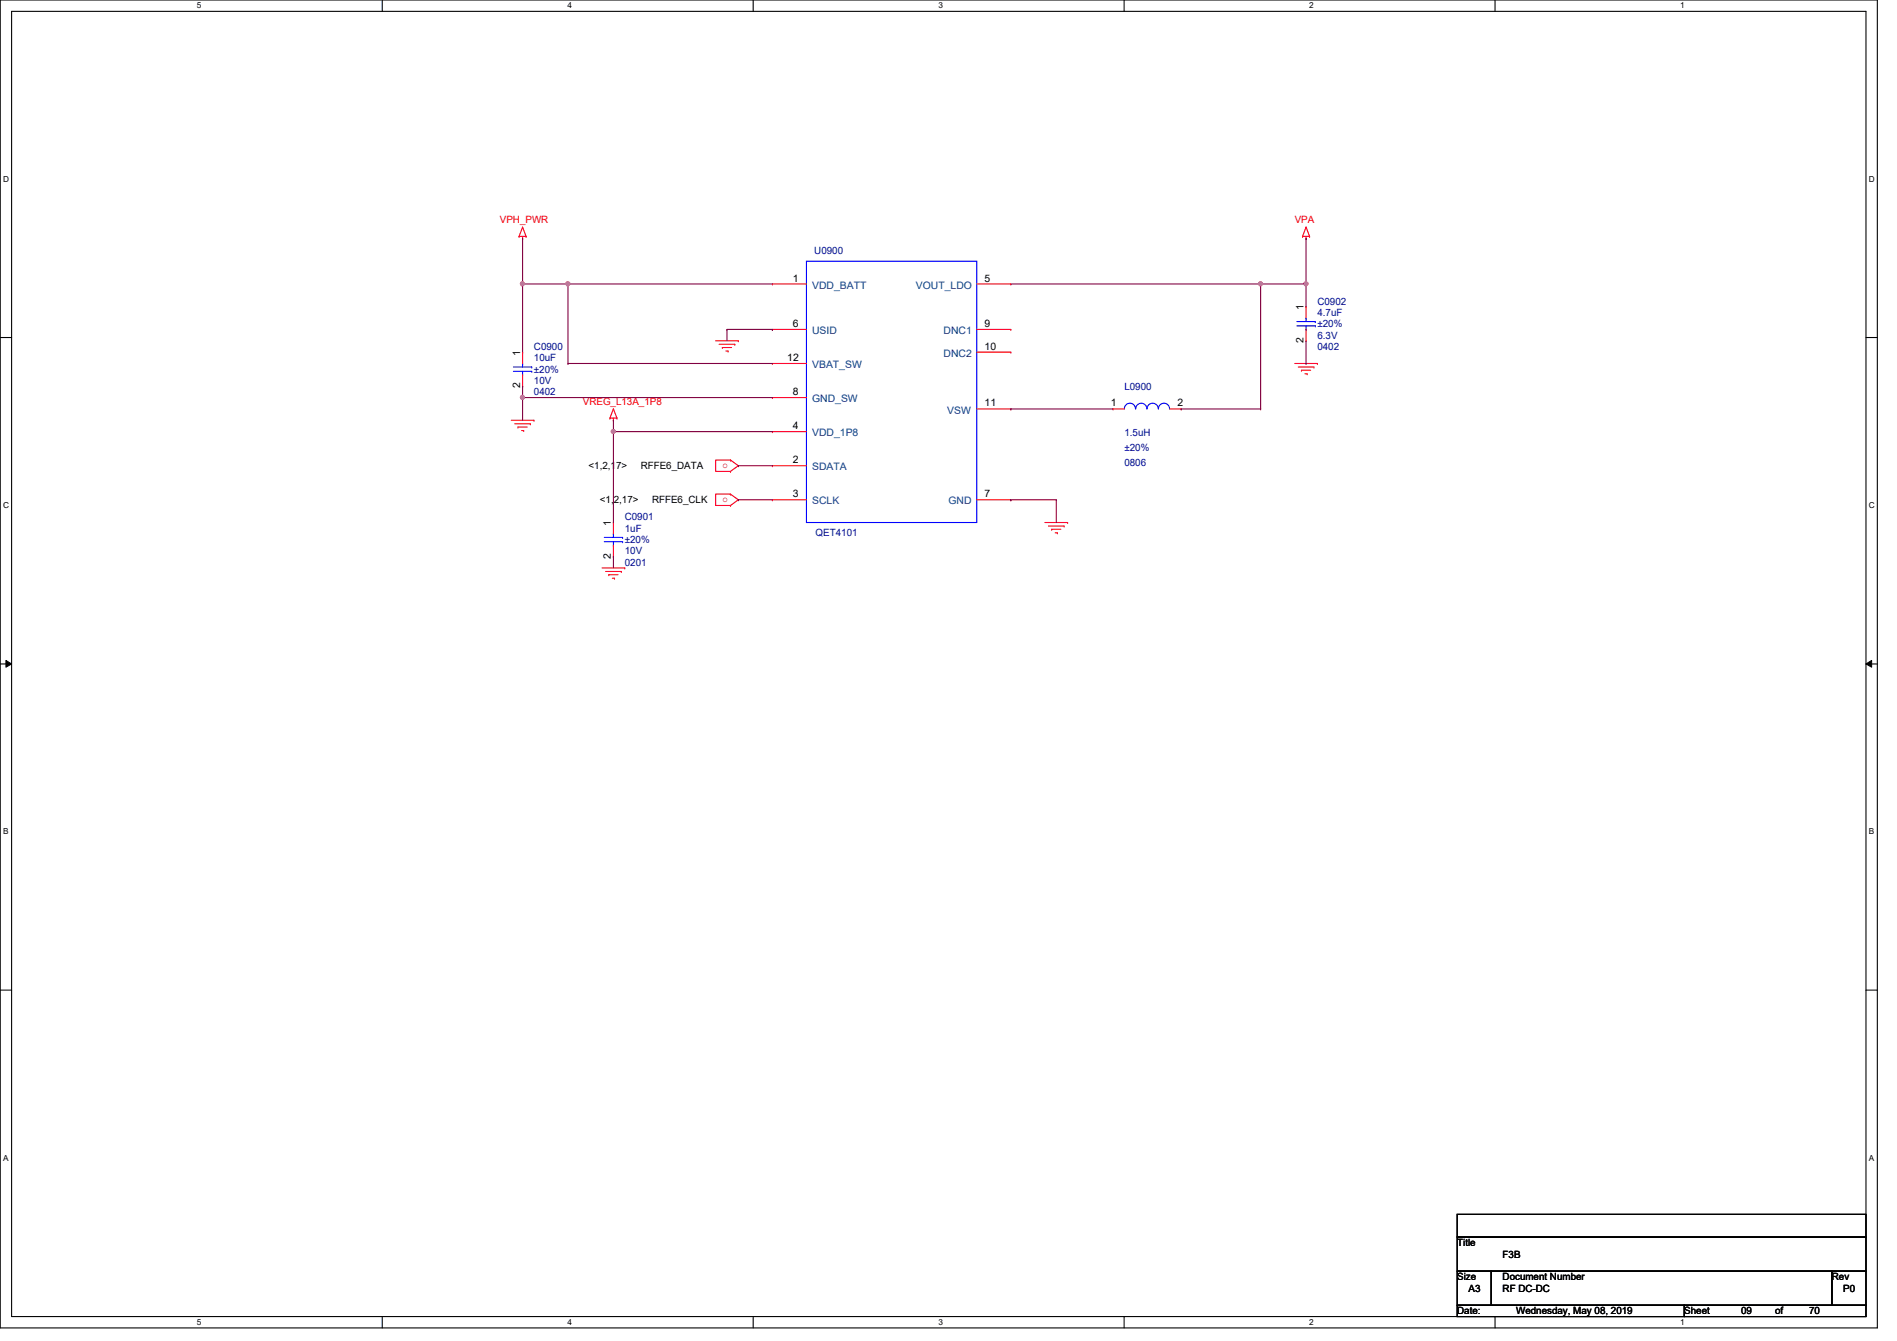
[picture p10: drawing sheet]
<svg xmlns="http://www.w3.org/2000/svg" width="297mm" height="210mm" viewBox="0 0 297 210" stroke-linecap="round" stroke-linejoin="round" font-family="sans-serif">
<path d="M0 0h294v207.9h-294zM1.8 1.8h290.4v204.3h-290.4z" fill="none" stroke="#000" stroke-width=".17"/>
<g fill="#fff">
<path d="M30.8 .2h.7v1.4h-.7z"/>
<path d="M30.8 206.2h.7v1.4h-.7z"/>
</g>
<path d="M59.9 0v1.8M59.9 206.1v1.8" fill="none" stroke="#000" stroke-width=".17"/>
<g fill="#fff">
<path d="M88.9 .2h.6v1.4h-.6z"/>
<path d="M88.9 206.2h.6v1.4h-.6z"/>
</g>
<path d="M117.9 0v1.8M117.9 206.1v1.8" fill="none" stroke="#000" stroke-width=".17"/>
<g fill="#fff">
<path d="M146.9 .2h.7v1.4h-.7z"/>
<path d="M146.9 206.2h.7v1.4h-.7z"/>
</g>
<path d="M176 0v1.8M176 206.1v1.8" fill="none" stroke="#000" stroke-width=".17"/>
<g fill="#fff">
<path d="M205 .2h.7v1.4h-.7z"/>
<path d="M205 206.2h.7v1.4h-.7z"/>
</g>
<path d="M234.1 0v1.8M234.1 206.1v1.8" fill="none" stroke="#000" stroke-width=".17"/>
<g fill="#fff">
<path d="M263.1 .2h.7v1.4h-.7z"/>
<path d="M263.1 206.2h.7v1.4h-.7z"/>
<path d="M.5 27.3h.9v1.4h-.9z"/>
<path d="M292.6 27.3h.9v1.4h-.9z"/>
<path d="M.5 78.4h.9v1.4h-.9z"/>
<path d="M292.6 78.4h.9v1.4h-.9z"/>
</g>
<path d="M0 52.8h1.8M292.2 52.8h1.8" fill="none" stroke="#000" stroke-width=".17"/>
<g fill="#fff">
<path d="M.5 129.5h.8v1.4h-.8z"/>
<path d="M292.6 129.5h.9v1.4h-.9z"/>
</g>
<path d="M0 103.9h1.8M292.2 103.9h1.8" fill="none" stroke="#000" stroke-width=".17"/>
<path d="M.9 103.4l.9 .5-.9 .5zM292.2 103.9l.9-.5v1z" fill="#000"/>
<path d="M.9 103.4l.9 .5-.9 .5zM292.2 103.9l.9-.5v1z" fill="none" stroke="#000" stroke-width=".16"/>
<g fill="#fff">
<path d="M.5 180.5h.8v1.4h-.8z"/>
<path d="M292.6 180.5h.9v1.4h-.9z"/>
</g>
<path d="M0 155h1.8M292.2 155h1.8M228.2 190.1h64v3.5h-64zM228.2 193.6h64v5.4h-64zM228.2 199h5.3v5.3h-5.3zM233.5 199h53.3v5.3h-53.3zM286.8 199h5.4v5.3h-5.4zM228.2 204.3h35.5v1.8h-35.5zM263.7 204.3h28.5v1.8h-28.5z" fill="none" stroke="#000" stroke-width=".17"/>
<g fill="none" stroke="#f00" stroke-width=".17">
<path d="M81.3 37h.1M81.3 37h1.1M81.8 37.3h.1M81.8 35.6h.1M81.8 37v.3M81.8 35.6l.6 1.4M81.8 35.6l-.5 1.4M82.4 37h.1M204 37h.1M204 37h1.1M204.5 37.3h.1M204.5 35.6h.1"/>
<path d="M204.5 37v.3M204.5 35.6l.6 1.4M204.5 35.6l-.5 1.4M205.1 37h.1M81.8 55.1h.1M81.8 55.1v1.8M81.8 58.7v1.8M112.1 53.3h3.5M112.6 53.9h2.5M113.1 54.4h.1M113.1 54.4h1.5M113.7 54.9h.3"/>
<path d="M114 54.9h.1M115.1 53.9h.1M115.6 53.3h.1M120.9 44.4h.1M120.9 51.6h.1M120.9 56.9h.1M120.9 56.9h5.4M120.9 44.4h5.4M120.9 51.6h5.4M152.9 44.4h5.4M152.9 51.6h5.4M152.9 55.1h5.4"/>
<path d="M158.3 44.4h.1M158.3 51.6h.1M158.3 55.1h.1M202.7 56.9h3.6M203.3 57.4h2.4M203.8 58h.1M203.8 58h1.4M204.3 58.5h.4M204.5 48h.1M204.5 53.3h.1M204.5 48v1.8M204.5 51.6v1.7"/>
<path d="M204.7 58.5h.1M205.7 57.4h.1M206.3 56.9h.1M80 65.8h3.6M80.6 66.3h2.5M81.1 66.8h.1M81.1 66.8h1.4M81.7 67.4h.3M81.8 60.5h.1M82 67.4h.1M83.1 66.3h.1M83.6 65.8h.1"/>
<path d="M95.5 65.4h.1M95.5 65.4h1.1M96.1 65.8h.1M96.1 64h.1M96.1 65.4v.4M96.1 64l.5 1.4M96.1 64l-.6 1.4M96.6 65.4h.1M114.4 77.3h.1M114.4 79.1h.1M114.4 77.3h-2.3v1.8h2.3M114.4 72h.1"/>
<path d="M114.4 73.8h.1M114.4 72h-2.3v1.8h2.3M114.4 77.3l1.2 .9-1.2 .9M114.4 72l1.2 .9-1.2 .9M120.9 72.9h.1M120.9 78.2h.1M120.9 67.6h.1M120.9 62.2h.1M120.9 72.9h5.4M120.9 78.2h5.4M120.9 67.6h5.4M120.9 62.2h5.4"/>
<path d="M152.9 64h5.4M152.9 78.2h5.4M158.3 78.2h.1M158.3 64h.1M174.3 64h.1M174.3 64h1.8M183.2 64h1.8M185 64h.1M94.3 88.9h3.5M94.8 89.5h2.5M95.3 90h.1M95.3 90h1.5"/>
<path d="M95.9 90.5h.3M96.1 81.8h.1M96.1 87.1h.1M96.1 81.8v1.8M96.1 85.3v1.8M96.2 90.5h.1M97.3 89.5h.1M97.8 88.9h.1M163.6 81.8h3.6M164.2 82.3h2.4M164.7 82.8h.1M164.7 82.8h1.4"/>
<path d="M165.2 83.4h.4M165.6 83.4h.1M166.6 82.3h.1M167.2 81.8h.1"/>
</g>
<g fill="none" stroke="#00f" stroke-width=".17">
<path d="M80.4 57.4h2.9M80.4 58.1h2.9M81.8 56.9h.1M81.8 58.7h.1M81.8 56.9v.5M81.8 58.1v.6M83.3 57.4h.1M83.3 58.1h.1M126.3 40.9h26.6v40.9h-26.6zM203.1 50.3h2.8M203.1 51h2.8M204.5 49.8h.1"/>
<path d="M204.5 51.6h.1M204.5 49.8v.5M204.5 51v.6M205.9 50.3h.1M205.9 51h.1M176.1 64a.87 .87 0 0 1 .8-.9 .87 .87 0 0 1 .9 .9M177.8 64a.87 .87 0 0 1 .9-.9 .87 .87 0 0 1 .9 .9M179.6 64a.87 .87 0 0 1 .9-.9 .87 .87 0 0 1 .9 .9M181.4 64a.87 .87 0 0 1 .9-.9 .87 .87 0 0 1 .8 .9M94.6 84.1h2.9M94.6 84.8h2.9M96.1 83.6h.1"/>
<path d="M96.1 85.3h.1M96.1 83.6v.5M96.1 84.8v.5M97.5 84.1h.1M97.5 84.8h.1"/>
</g>
<path d="M81.8 37.3h.1M81.8 37.3v17.8M81.8 44.4h.1M81.8 44.4h7.1M81.8 60.5h.1M81.8 60.5v1.7M96.1 67.6h.1M96.1 67.6v14.2" fill="none" stroke="#800040" stroke-width=".17"/>
<circle cx="81.8" cy="44.4" r=".32" fill="#f0f"/>
<circle cx="81.8" cy="44.4" r=".32" fill="none" stroke="#f0f" stroke-width=".17"/>
<path d="M88.9 56.9h.1M88.9 44.4h.1M88.9 56.9h32M88.9 44.4v12.5" fill="none" stroke="#800040" stroke-width=".17"/>
<circle cx="88.9" cy="44.4" r=".32" fill="#f0f"/>
<circle cx="88.9" cy="44.4" r=".32" fill="none" stroke="#f0f" stroke-width=".17"/>
<path d="M88.9 44.4h.1M88.9 44.4h32M81.8 62.2h.1M81.8 62.2h39.1M96.1 65.8h.1M96.1 65.8v1.8" fill="none" stroke="#800040" stroke-width=".17"/>
<circle cx="81.8" cy="62.2" r=".32" fill="#f0f"/>
<circle cx="81.8" cy="62.2" r=".32" fill="none" stroke="#f0f" stroke-width=".17"/>
<path d="M81.8 62.2h.1M81.8 62.2v3.6M96.1 67.6h.1M96.1 67.6h24.8M96.1 87.1h.1M96.1 87.1v1.8" fill="none" stroke="#800040" stroke-width=".17"/>
<circle cx="96" cy="67.5" r=".32" fill="#f0f"/>
<circle cx="96" cy="67.5" r=".32" fill="none" stroke="#f0f" stroke-width=".17"/>
<path d="M204.5 37.3h.1M204.5 37.3v7.1M113.8 51.6h.1M113.8 51.6v1.7M113.8 51.6h7.1M120.9 51.6h.1M158.3 44.4h39.1M197.4 44.4h.1M115.6 78.2h.1M115.6 72.9h.1M115.6 78.2h5.3M115.6 72.9h5.3" fill="none" stroke="#800040" stroke-width=".17"/>
<circle cx="204.5" cy="44.4" r=".32" fill="#f0f"/>
<circle cx="204.5" cy="44.4" r=".32" fill="none" stroke="#f0f" stroke-width=".17"/>
<path d="M197.4 44.4v19.6M204.5 44.4h.1M204.5 44.4v3.6M197.4 64h.1" fill="none" stroke="#800040" stroke-width=".17"/>
<circle cx="197.4" cy="44.4" r=".32" fill="#f0f"/>
<circle cx="197.4" cy="44.4" r=".32" fill="none" stroke="#f0f" stroke-width=".17"/>
<path d="M197.4 44.4h7.1M204.5 44.4h.1M204.5 56.9h.1M204.5 53.3v3.6M158.3 64h.1M158.3 78.2h.1M158.3 64h16M158.3 78.2h7.1M165.4 78.2h.1M165.4 78.2v3.6M185 64h.1M185 64h12.4" fill="none" stroke="#800040" stroke-width=".17"/>
<circle cx="81.8" cy="44.4" r=".32" fill="#f0f"/>
<circle cx="81.8" cy="44.4" r=".32" fill="none" stroke="#f0f" stroke-width=".17"/>
<circle cx="88.9" cy="44.4" r=".32" fill="#f0f"/>
<circle cx="88.9" cy="44.4" r=".32" fill="none" stroke="#f0f" stroke-width=".17"/>
<circle cx="81.8" cy="62.2" r=".32" fill="#f0f"/>
<circle cx="81.8" cy="62.2" r=".32" fill="none" stroke="#f0f" stroke-width=".17"/>
<circle cx="96" cy="67.5" r=".32" fill="#f0f"/>
<circle cx="96" cy="67.5" r=".32" fill="none" stroke="#f0f" stroke-width=".17"/>
<circle cx="204.5" cy="44.4" r=".32" fill="#f0f"/>
<circle cx="204.5" cy="44.4" r=".32" fill="none" stroke="#f0f" stroke-width=".17"/>
<circle cx="197.4" cy="44.4" r=".32" fill="#f0f"/>
<circle cx="197.4" cy="44.4" r=".32" fill="none" stroke="#f0f" stroke-width=".17"/>
<g font-size="1.6" fill="#f00">
<text x="78.3" y="34.9">VPH_PWR</text>
<text x="202.7" y="34.9">VPA</text>
<text x="91.3" y="63.3">VREG_L13A_1P8</text>
<text x="113.1" y="73.2">o</text>
<text x="113.1" y="78.6">o</text>
</g>
<g font-size="1.6" fill="#000080">
<text x="127.5" y="39.8">U0900</text>
<text x="206.3" y="47.7">C0902</text>
<text x="206.3" y="49.4">4.7uF</text>
<text x="206.3" y="53">6.3V</text>
<text x="206.3" y="51.2">±20%</text>
<text x="83.6" y="54.8">C0900</text>
<text x="83.6" y="56.6">10uF</text>
<text x="83.6" y="58.3">±20%</text>
<text x="206.3" y="54.8">0402</text>
<text x="83.6" y="61.9">0402</text>
<text x="83.6" y="60.1">10V</text>
<text x="176.1" y="61">L0900</text>
<text x="176.1" y="68.3">1.5uH</text>
<text x="176.1" y="70.6">±20%</text>
<text x="176.1" y="72.9">0806</text>
<text x="97.8" y="81.4">C0901</text>
<text x="97.8" y="83.2">1uF</text>
<text x="127.7" y="83.9">QET4101</text>
<text x="97.8" y="88.6">0201</text>
<text x="97.8" y="86.8">10V</text>
<text x="97.8" y="85">±20%</text>
</g>
<g font-size="1.6">
<text x="124.2" y="44.1">1</text>
<text x="154.2" y="44.1">5</text>
<text x="124.2" y="51.2">6</text>
<text x="154.2" y="51.2">9</text>
<text x="204.1" y="53.7" transform="rotate(-90 204.1 53.7)">2</text>
<text x="204.1" y="48.6" transform="rotate(-90 204.1 48.6)">1</text>
<text x="81.4" y="55.7" transform="rotate(-90 81.4 55.7)">1</text>
<text x="123.3" y="56.5">12</text>
<text x="154.2" y="54.7">10</text>
<text x="81.4" y="60.8" transform="rotate(-90 81.4 60.8)">2</text>
<text x="124.2" y="61.8">8</text>
<text x="154.2" y="63.6">11</text>
<text x="173.9" y="63.6">1</text>
<text x="184.4" y="63.6">2</text>
<text x="124.2" y="67.2">4</text>
<text x="92.2" y="73.4">&lt;1,2,17&gt;</text>
<text x="100.3" y="73.4">RFFE6_DATA</text>
<text x="124.2" y="72.5">2</text>
<text x="124.2" y="77.9">3</text>
<text x="154.2" y="77.9">7</text>
<text x="93.9" y="78.8">&lt;1,2,17&gt;</text>
<text x="95.7" y="82.3" transform="rotate(-90 95.7 82.3)">1</text>
<text x="102.1" y="78.8">RFFE6_CLK</text>
<text x="95.7" y="87.5" transform="rotate(-90 95.7 87.5)">2</text>
<text x="228.2" y="195.1">Title</text>
<text x="235.3" y="196.8">F3B</text>
<text x="228.2" y="200.4">Size</text>
<text x="230" y="202.2">A3</text>
<text x="235.3" y="200.4">Document Number</text>
<text x="235.3" y="202.2">RF DC-DC</text>
<text x="286.8" y="200.4">Rev</text>
<text x="288.6" y="202.2">P0</text>
<text x="228.2" y="205.7">Date:</text>
<text x="237.4" y="205.7">Wednesday, May 08, 2019</text>
<text x="263.7" y="205.7">Sheet</text>
<text x="272.6" y="205.7">09</text>
<text x="278" y="205.7">of</text>
<text x="283.3" y="205.7">70</text>
</g>
<g font-size="1.6" fill="#004080">
<text x="127.2" y="45.2">VDD_BATT</text>
<text x="143.4" y="45.2">VOUT_LDO</text>
<text x="127.2" y="52.3">USID</text>
<text x="147.7" y="52.3">DNC1</text>
<text x="127.2" y="57.6">VBAT_SW</text>
<text x="147.7" y="55.8">DNC2</text>
<text x="127.2" y="62.9">GND_SW</text>
<text x="148.3" y="64.7">VSW</text>
<text x="127.2" y="68.3">VDD_1P8</text>
<text x="127.2" y="73.6">SDATA</text>
<text x="127.2" y="79">SCLK</text>
<text x="148.5" y="79">GND</text>
</g>
<g font-size="1.3">
<text x="30.8" y="1.3">5</text>
<text x="88.9" y="1.3">4</text>
<text x="146.9" y="1.3">3</text>
<text x="205" y="1.3">2</text>
<text x="263.1" y="1.3">1</text>
<text x=".5" y="28.4">D</text>
<text x="292.6" y="28.4">D</text>
<text x=".5" y="79.5">C</text>
<text x="292.6" y="79.5">C</text>
<text x=".5" y="130.6">B</text>
<text x="292.6" y="130.6">B</text>
<text x=".5" y="181.7">A</text>
<text x="292.6" y="181.7">A</text>
<text x="30.8" y="207.4">5</text>
<text x="88.9" y="207.4">4</text>
<text x="146.9" y="207.4">3</text>
<text x="205" y="207.4">2</text>
<text x="263.1" y="207.4">1</text>
</g>
</svg>
